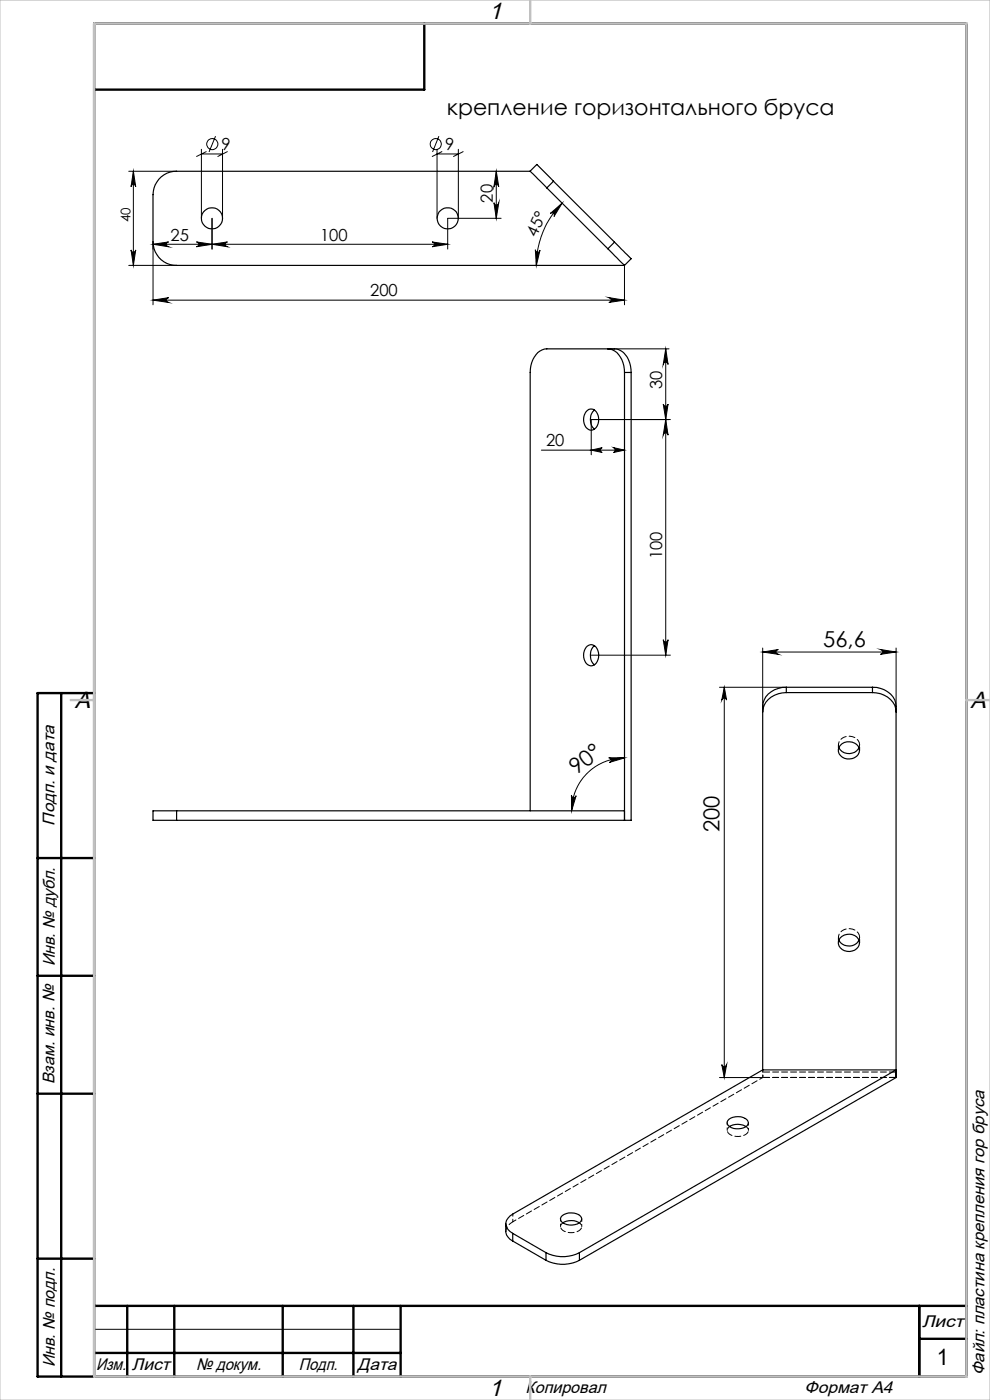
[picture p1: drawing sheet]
<svg xmlns="http://www.w3.org/2000/svg" width="210mm" height="297mm" viewBox="0 0 210 297" stroke-linecap="round" stroke-linejoin="round" font-family="sans-serif">
<g fill="none" stroke="#000" stroke-width=".21">
<path d="M27.3 36.3h10.2M28.3 36.3v20M28.3 36.3l.5 3.3a.49 .49 0 0 0-.5-.5 .49 .49 0 0 0-.5 .5zM42.7 31.7v14.6M42.7 32.7h4.5M43.7 32.2l-2 1M45.7 28.9l-1.4 3.3M47.2 31.7v14.6M48.2 32.2l-2 1M92.7 32.7h4.5M92.7 31.7v14.6M93.1 28.9l-1.3 3.3"/>
<path d="M93.7 32.2l-2 1M97.2 31.7v14.6M98.2 32.2l-2 1M105.3 36.3l.5 3.3a.51 .51 0 0 0-.5-.5 .51 .51 0 0 0-.5 .5zM105.3 36.3v10M27.3 56.3h10.2M27.8 53a.49 .49 0 0 0 .5 .5 .49 .49 0 0 0 .5-.5l-.5 3.3zM32.5 51.8l3.3-.5a.51 .51 0 0 0-.5 .5 .51 .51 0 0 0 .5 .5zM32.5 51.8h62.5M32.5 51.3v13.4M41.7 51.3l3.3 .5-3.3 .5a.51 .51 0 0 0 .5-.5 .51 .51 0 0 0-.5-.5zM45 46.3v6.5"/>
<path d="M45 51.8l3.3-.5a.51 .51 0 0 0-.5 .5 .51 .51 0 0 0 .5 .5zM91.7 51.3l3.3 .5-3.3 .5a.51 .51 0 0 0 .5-.5 .51 .51 0 0 0-.5-.5zM104.8 43a.51 .51 0 0 0 .5 .5 .51 .51 0 0 0 .5-.5l-.5 3.3zM106.3 46.3h-11.3v6.5M113.6 53a.5 .5 0 0 0 .4 .5 .5 .5 0 0 0 .5-.4l-.7 3.2zM116.7 45.3l2.5-2.2-1.7 2.8a.5 .5 0 0 0-.1-.7 .5 .5 0 0 0-.7 .1zM119.2 43.1a18.6 18.6 0 0 0-5.4 13.2M132.5 56.3v8.4M32.5 63.7h100M32.5 63.7l3.3-.6a.51 .51 0 0 0-.5 .6 .51 .51 0 0 0 .5 .5zM128.9 74h13M129.2 63.1l3.3 .6-3.3 .5a.51 .51 0 0 0 .5-.5 .51 .51 0 0 0-.5-.6z"/>
<path d="M141.2 74l.5 3.3a.51 .51 0 0 0-.5-.5 .51 .51 0 0 0-.5 .5zM141.2 74v65M114.8 95.5h17.7M125.4 95.5l2.3-.5a.54 .54 0 0 0-.3 .5 .54 .54 0 0 0 .3 .5zM130.1 95l2.4 .5-2.4 .5a.57 .57 0 0 0 .4-.5 .57 .57 0 0 0-.4-.5zM140.7 85.7a.51 .51 0 0 0 .5 .5 .51 .51 0 0 0 .5-.5l-.5 3.3zM141.2 89l.5 3.3a.51 .51 0 0 0-.5-.5 .51 .51 0 0 0-.5 .5zM142.2 89h-16.8v7.5M125.4 139h16.8M140.7 135.7a.51 .51 0 0 0 .5 .5 .51 .51 0 0 0 .5-.5l-.5 3.3zM161.8 138.3l3.3-.5a.51 .51 0 0 0-.5 .5 .51 .51 0 0 0 .5 .5zM161.8 137.5v13.5"/>
<path d="M161.8 138.3h28.3M186.8 137.8l3.3 .5-3.3 .5a.51 .51 0 0 0 .5-.5 .51 .51 0 0 0-.5-.5zM190.1 137.5v13.5M152.6 145.8h14.2M153.6 145.8l.5 2.7a.53 .53 0 0 0-.5-.4 .53 .53 0 0 0-.5 .4zM153.6 145.8v82.8M121.2 168.7a.5 .5 0 0 0 .4 .5 .5 .5 0 0 0 .6-.4l-1 3.2zM129.1 160.8h3.4l-3.2 .9a.5 .5 0 0 0 .4-.5 .5 .5 0 0 0-.6-.4zM132.5 160.8a11.2 11.2 0 0 0-11.3 11.2M152.6 228.6h9.2M153.1 225.8a.52 .52 0 0 0 .5 .5 .52 .52 0 0 0 .5-.5l-.5 2.8zM20 282h65"/>
<circle cx="45" cy="30.6" r="1.17"/>
<circle cx="92.5" cy="30.6" r="1.17"/>
</g>
<g fill="none" stroke="#000" stroke-width=".25">
<path d="M112.5 36.3h-75a5 5 0 0 0-5 5v10a5 5 0 0 0 5 5h95M116 39.9l12.9 12.9M117.4 38.4l-3.5-3.5-1.4 1.4 3.5 3.6M117.4 38.4l-1.4 1.5M117.4 38.4l13 13M128.9 52.8l3.6 3.5M130.4 51.4l3.5 3.5-1.4 1.4M130.4 51.4l-1.5 1.4M128.9 74a4.3 4.3 0 0 1 3.5 4.3l.1 .7M132.5 79v95M132.5 79h1.4M133.9 79a4.8 4.8 0 0 0-3.1-5h-14.8a4.3 4.3 0 0 0-3.5 4.3v93.7"/>
<path d="M133.9 79v95h-96.4M124.6 87.1a1.42 1.42 0 0 1 2.3 1 2.23 2.23 0 0 1-1.7 3.2 2.52 2.52 0 0 1-.9-4zM126.1 87a2.73 2.73 0 0 0 0 4M124.6 137.1a1.45 1.45 0 0 1 2.3 1 2.21 2.21 0 0 1-1.7 3.1 2.55 2.55 0 0 1-.6-4.1zM126.1 137a2.77 2.77 0 0 0 0 4M20 147v145M166.8 146.9a4.7 4.7 0 0 0-5 4.1M166.8 145.8a4.7 4.7 0 0 0-5 4.1v77.1M166.8 146.9h18.3M166.8 145.8v1.1M166.8 145.8h18.3M177.9 158.6a2.43 2.43 0 0 0 4.3 0"/>
<path d="M178.3 158.1a2.35 2.35 0 0 1 2.3-.7 2.35 2.35 0 0 1 1.7 1.8 2.35 2.35 0 0 1-1.9 1.8 2.35 2.35 0 0 1-2.4-1.1 1.55 1.55 0 0 1 .3-1.8zM185.1 145.8a4.9 4.9 0 0 1 4.9 3.4l.1 79.4-67.2 38.8M185.1 146.9a4.9 4.9 0 0 1 4.9 3.4l.1 .7M185.1 145.8v1.1M37.5 172h-5v2h5M37.5 172v2M37.5 172h95M177.9 199.4a2.43 2.43 0 0 0 4.3 0M178.3 198.9a2.34 2.34 0 0 1 2.3-.7 2.34 2.34 0 0 1 1.7 1.8 2.32 2.32 0 0 1-2.1 1.9 2.32 2.32 0 0 1-2.4-1.7v-.4zM154.6 237.5a3.1 3.1 0 0 1 4 .3 1.26 1.26 0 0 1-1.3 1.6 2.66 2.66 0 0 1-3-1l-.1-.3zM154.7 239a3.4 3.4 0 0 1 3.6 0M161.8 227l-53 30.6a2.16 2.16 0 0 0-1.5 2 2.16 2.16 0 0 0 1.5 2.1"/>
<path d="M161.8 227h28.3l-67.2 38.7M107.3 259.6a2.98 2.98 0 0 0 1.5 3.7M119.3 257.9a3.1 3.1 0 0 1 4 .3 1.3 1.3 0 0 1-1.4 1.6 2.67 2.67 0 0 1-3-1v-.3zM119.4 259.4a3.3 3.3 0 0 1 3.5 0M108.8 261.7l7 4M108.8 261.7v1.6M108.8 263.3l7 4.1M115.8 265.7a7.7 7.7 0 0 0 7.1 0M115.8 267.4a7.7 7.7 0 0 0 7.1 0M115.8 265.7v1.7M122.9 265.7v1.7"/>
<circle cx="45" cy="46.3" r="2.24"/>
<circle cx="95" cy="46.3" r="2.25"/>
</g>
<g fill="none" stroke="#000" stroke-width=".5">
<path d="M90 5v14h-70M13 147v145M20 147h-12v145h197v-287h-185v287M8 182h12M8 207h12M8 232h12M8 267h12M20 277h185M27 277v15M37 277v15M60 277v15M75 277v15"/>
<path d="M85 277v15M195 277v15M20 287h65M195 284h10"/>
</g>
<path d="M0 0h210v297h-210z" fill="none" stroke="#c0c0c0" stroke-width=".21"/>
<path d="M20 5h185v287h-185zM112.5 0v5M15 148.5h5M205 148.5h5M112.5 292v5" fill="none" stroke="#c0c0c0" stroke-width=".5"/>
<g fill="#000">
<path d="M27.8 53a.49 .49 0 0 0 .5 .5 .49 .49 0 0 0 .5-.5l-.5 3.3zM28.3 36.3l.5 3.3a.49 .49 0 0 0-.5-.5 .49 .49 0 0 0-.5 .5z"/>
<path d="M41.7 51.3l3.3 .5-3.3 .5a.51 .51 0 0 0 .5-.5 .51 .51 0 0 0-.5-.5zM32.5 51.8l3.3-.5a.51 .51 0 0 0-.5 .5 .51 .51 0 0 0 .5 .5z"/>
<path d="M45 51.8l3.3-.5a.51 .51 0 0 0-.5 .5 .51 .51 0 0 0 .5 .5zM91.7 51.3l3.3 .5-3.3 .5a.51 .51 0 0 0 .5-.5 .51 .51 0 0 0-.5-.5z"/>
<path d="M104.8 43a.51 .51 0 0 0 .5 .5 .51 .51 0 0 0 .5-.5l-.5 3.3zM105.3 36.3l.5 3.3a.51 .51 0 0 0-.5-.5 .51 .51 0 0 0-.5 .5z"/>
<path d="M116.7 45.3l2.5-2.2-1.7 2.8a.5 .5 0 0 0-.1-.7 .5 .5 0 0 0-.7 .1zM113.6 53a.5 .5 0 0 0 .4 .5 .5 .5 0 0 0 .5-.4l-.7 3.2z"/>
<path d="M32.5 63.7l3.3-.6a.51 .51 0 0 0-.5 .6 .51 .51 0 0 0 .5 .5zM129.2 63.1l3.3 .6-3.3 .5a.51 .51 0 0 0 .5-.5 .51 .51 0 0 0-.5-.6z"/>
<path d="M125.4 95.5l2.3-.5a.54 .54 0 0 0-.3 .5 .54 .54 0 0 0 .3 .5zM130.1 95l2.4 .5-2.4 .5a.57 .57 0 0 0 .4-.5 .57 .57 0 0 0-.4-.5z"/>
<path d="M140.7 85.7a.51 .51 0 0 0 .5 .5 .51 .51 0 0 0 .5-.5l-.5 3.3zM141.2 74l.5 3.3a.51 .51 0 0 0-.5-.5 .51 .51 0 0 0-.5 .5z"/>
<path d="M141.2 89l.5 3.3a.51 .51 0 0 0-.5-.5 .51 .51 0 0 0-.5 .5zM140.7 135.7a.51 .51 0 0 0 .5 .5 .51 .51 0 0 0 .5-.5l-.5 3.3z"/>
<path d="M161.8 138.3l3.3-.5a.51 .51 0 0 0-.5 .5 .51 .51 0 0 0 .5 .5zM186.8 137.8l3.3 .5-3.3 .5a.51 .51 0 0 0 .5-.5 .51 .51 0 0 0-.5-.5z"/>
<path d="M129.1 160.8h3.4l-3.2 .9a.5 .5 0 0 0 .4-.5 .5 .5 0 0 0-.6-.4zM121.2 168.7a.5 .5 0 0 0 .4 .5 .5 .5 0 0 0 .6-.4l-1 3.2z"/>
<path d="M153.1 225.8a.52 .52 0 0 0 .5 .5 .52 .52 0 0 0 .5-.5l-.5 2.8zM153.6 145.8l.5 2.7a.53 .53 0 0 0-.5-.4 .53 .53 0 0 0-.5 .4z"/>
</g>
<path d="M190.1 228.6h-28.3M190.1 227.4h-28.3" fill="none" stroke="#000" stroke-width=".21" stroke-dasharray="1.3 .6" stroke-dashoffset="-.2"/>
<path d="M154.3 238.2v1.6M158.8 239.8v-1.6M161.8 228.6v-1.7M161.8 226.9v1.7M108.8 257.6v1.6M118.9 258.6v1.6M123.4 260.2v-1.6" fill="none" stroke="#000" stroke-width=".21" stroke-dasharray="1.3 .6" stroke-dashoffset=".8"/>
<path d="M178 158.6a2.14 2.14 0 0 1 .9-2.2 2.14 2.14 0 0 1 2.4 .1 1.79 1.79 0 0 1 1 1.5M182.3 158l-.1 .6M178 199.4a2.14 2.14 0 0 1 .9-2.2 2.14 2.14 0 0 1 2.4 .1 1.79 1.79 0 0 1 1 1.5M182.3 198.8l-.1 .6" fill="none" stroke="#000" stroke-width=".21" stroke-dasharray="1.3 .6"/>
<path d="M108.8 259.2a2.55 2.55 0 0 0-1.5 2" fill="none" stroke="#000" stroke-width=".21" stroke-dasharray="1.3 .6" stroke-dashoffset=".3"/>
<path d="M177.8 158v1.2M182.3 159.2v-1.2M177.8 198.8v1.2M182.3 200v-1.2M154.8 239a.99 .99 0 0 0-.5 1 .99 .99 0 0 0 .8 .8 2.94 2.94 0 0 0 3.6-.7 .94 .94 0 0 0-.4-1.1M119.4 259.4a.99 .99 0 0 0-.5 1.1 .99 .99 0 0 0 .9 .7 2.94 2.94 0 0 0 3.5-.7 .94 .94 0 0 0-.4-1.1" fill="none" stroke="#000" stroke-width=".21" stroke-dasharray="1.3 .6" stroke-dashoffset=".6"/>
<path d="M161.8 228.6l-53 30.6" fill="none" stroke="#000" stroke-width=".21" stroke-dasharray="1.3 .6" stroke-dashoffset=".5"/>
<g font-size="5">
<text x="103.7" y="4.1">1</text>
<text x="15.9" y="150.1">A</text>
<text x="205.9" y="150.1">A</text>
<text x="103.7" y="296.1">1</text>
</g>
<text font-size="4.8" x="198.8" y="289.6">1</text>
<g font-size="4.7">
<text x="94.8" y="24.4">крепление горизонтального бруса</text>
<text x="174.6" y="137.3">56,6</text>
<text x="122.3" y="164.4" transform="rotate(-37 122.3 164.4)">90°</text>
<text x="152.6" y="176.5" transform="rotate(-90 152.6 176.5)">200</text>
</g>
<g font-size="3.6">
<text x="11.6" y="175.1" transform="rotate(-90 11.6 175.1)">Подп. и дата</text>
<text x="11.6" y="205" transform="rotate(-90 11.6 205)">Инв. № дубл.</text>
<text x="11.6" y="230" transform="rotate(-90 11.6 230)">Взам. инв. №</text>
<text x="195.6" y="281.6">Лист</text>
<text x="11.6" y="290" transform="rotate(-90 11.6 290)">Инв. № подл.</text>
<text x="20.4" y="290.6">Изм.</text>
<text x="28" y="290.6">Лист</text>
<text x="41.6" y="290.6">№ докум.</text>
<text x="63.4" y="290.6">Подп.</text>
<text x="75.9" y="290.6">Дата</text>
<text x="208.8" y="291.8" transform="rotate(-90 208.8 291.8)">Файл: пластина крепления гор бруса</text>
<text x="111.5" y="295.6">Копировал</text>
<text x="170.7" y="295.6">Формат А4</text>
</g>
<g font-size="3.5">
<text x="47" y="31.9">9</text>
<text x="94.4" y="31.9">9</text>
<text x="104.5" y="43" transform="rotate(-90 104.5 43)">20</text>
<text x="36.2" y="51">25</text>
<text x="67.9" y="51">100</text>
<text x="113.7" y="50.4" transform="rotate(-65 113.7 50.4)">45°</text>
<text x="78.5" y="62.9">200</text>
<text x="140.5" y="82.5" transform="rotate(-90 140.5 82.5)">30</text>
<text x="115.8" y="94.7">20</text>
<text x="140.5" y="118.6" transform="rotate(-90 140.5 118.6)">100</text>
</g>
<text font-size="2.8" x="27.7" y="47.1" transform="rotate(-90 27.7 47.1)">40</text>
</svg>
